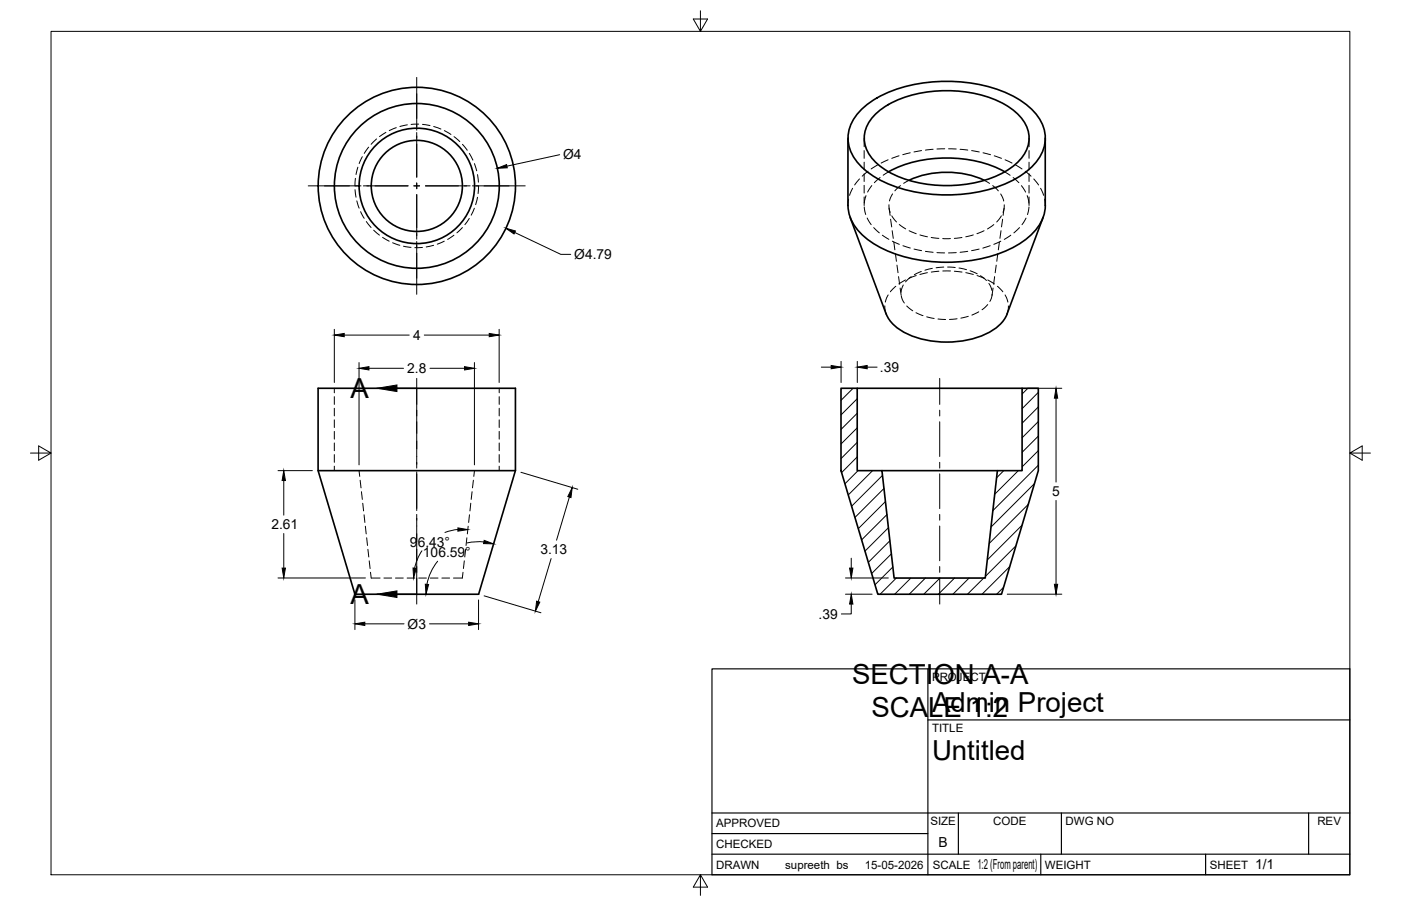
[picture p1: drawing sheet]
<svg xmlns="http://www.w3.org/2000/svg" width="432mm" height="279mm" viewBox="0 0 432 279" stroke-linecap="round" stroke-linejoin="round" font-family="sans-serif">
<!-- layer: Hidden -->
<g fill="none" stroke="#000" stroke-width=".31">
<path d="M122.1 39.4l-2.1 .9M125.5 38.5l-2.2 .5M129 38.3l-2.3 .1M130.2 38.4l2.3 .3M133.7 39l2.2 .8M109.4 58.5l.3 2.3M109.5 55l-.1 2.3M110.3 51.6l-.6 2.2M111.7 48.3l-1 2.1M113.6 45.4l-1.3 1.9M116.1 42.9l-1.7 1.6M118.9 40.8l-1.9 1.3"/>
<path d="M136.9 40.3l2.1 1.2M139.9 42.1l1.8 1.6M142.5 44.5l1.5 1.8M144.7 47.3l1.1 2.1M146.2 50.5l.7 2.2M147.2 53.8l.2 2.4M147.5 57.3l-.2 2.4M262.8 58.1l-.9 2.1M264.9 55.2l-1.5 1.8M266.3 42.6v2.7M266.3 46.4v2.4M266.3 50v2.4"/>
<path d="M266.3 53.6v2.4M266.3 57.2v2.3M267.5 52.8l-1.8 1.5M268.7 57.2l-1.3 2M270.5 50.8l-2 1.3M271.3 54.8l-1.8 1.5M273.7 49.3l-2.1 1M273.9 53l-1.7 1M275.1 59.8l-.9 2.2M277.1 48l-2.3 .8M277.5 57.2l-1.7 1.6M280.1 55.6l-1.6 .9"/>
<path d="M280.5 47.1l-2.3 .6M284 46.4l-2.3 .5M287.6 46l-2.4 .3M291.2 45.9l-2.4 .1M292.4 45.9l2.3 .1M295.9 46l2.4 .3M299.5 46.4l2.3 .5M303 47.1l2.3 .6M303.4 55.6l1.6 1M306 57.2l1.7 1.7M306.4 48l2.3 .8M308.4 59.8l1 2.2"/>
<path d="M309.6 53l1.7 1.1M309.8 49.3l2.1 1M312.3 54.8l1.7 1.5M313 50.8l2 1.3M314.8 57.3l1.3 1.9M316 52.8l1.8 1.5M317.2 42.6v2.7M317.2 46.4v2.4M317.2 50v2.4M317.2 53.6v2.4M317.2 57.2v2.3M318.6 55.2l1.5 1.8"/>
<path d="M320.7 58.1l.9 2.1M110 62l.7 2.2M111.1 65.3l1.1 2M112.9 68.3l1.5 1.8M115.2 71l1.7 1.5M117.9 73.2l2.1 1.2M121 74.9l2.2 .7M124.4 75.9l2.3 .4M130.2 76.3l-2.4 .1M133.6 75.6l-2.2 .6M136.9 74.4l-2.1 .9M139.9 72.5l-1.9 1.3"/>
<path d="M142.5 70.2l-1.7 1.6M144.6 67.4l-1.3 1.9M146.2 64.2l-1 2.2M147.2 60.8l-.6 2.3M261.6 61.4l-.3 2M266.3 60.7v2.7M266.4 63.8l.4 2.3M266.9 60.3l-.5 2.3M267.3 67.2l1.2 2.1M269.3 70.2l1.7 1.6M271.9 72.5l2.1 1.3M274 63.1l.4 2.4"/>
<path d="M274 64.2l.3 2.2M274.5 67.6l.3 2.4M274.8 66.6l1.5 1.9M275 71.1l.3 2.4M275 74.4l2.2 1M275.5 74.7l.3 2.3M276 78.2l.3 2.4M277.2 69.2l1.9 1.4M278.3 75.8l2.3 .7M280.2 71.2l2.2 .9M281.7 76.8l2.3 .5M283.5 72.5l2.3 .5"/>
<path d="M285.2 77.5l2.4 .3M287 73.2l2.4 .3M288.8 77.9l2.3 .1M290.6 73.6h2.3M294.7 77.9l-2.4 .1M296.5 73.2l-2.4 .3M298.3 77.5l-2.4 .3M300 72.5l-2.3 .5M301.8 76.8l-2.4 .5M303.3 71.2l-2.2 .9M305.2 75.8l-2.3 .7M306.3 69.3l-1.9 1.3"/>
<path d="M307.5 78.2l-.3 2.4M308 74.7l-.3 2.3M308.5 74.4l-2.2 1M308.5 71.1l-.3 2.4M308.6 66.6l-1.4 1.9M309 67.6l-.3 2.4M309.5 64.2l-.3 2.2M309.5 63.2l-.4 2.3M311.5 72.5l-2 1.3M314.2 70.2l-1.7 1.6M316.2 67.3l-1.2 2M316.6 60.3l.5 2.4"/>
<path d="M317.1 63.8l-.4 2.4M317.2 60.7v2.7M322 61.4l.2 2M272.7 94.3l.4 2.5M273.7 91l-.8 2.2M276.1 88.3l-1.7 1.7M276.5 81.8l.3 2.3M276.9 85.3l.4 2.4M277.4 88.8l.3 2.3M277.8 91.3l.9 2.2M278.4 87.9l-.7 2.2M279.1 86.3l-2.1 1.3"/>
<path d="M279.5 94.4l1.8 1.4M280.8 85.3l-1.7 1.6M282.3 96.4l2.2 .9M282.4 85l-2.3 .8M284 83.7l-2.2 1M285.6 97.7l2.3 .5M285.8 84.1l-2.3 .5M287.4 82.8l-2.3 .5M289.1 98.4l2.3 .1M289.4 83.7l-2.4 .2M290.6 83.6h2.3M290.9 82.4l-2.4 .2"/>
<path d="M292.1 82.4l2.3 .1M294.1 83.7l2.4 .2M295 98.3l-2.4 .2M295.6 82.7l2.3 .5M297.7 84.1l2.3 .5M298.4 97.6l-2.3 .5M299 83.5l2.2 .9M301.1 85l2.3 .8M301.7 96.2l-2.1 1M302.2 85l1.8 1.5M304.4 93.9l-1.7 1.6M304.4 86.3l2.1 1.3"/>
<path d="M304.8 87.4l.9 2.2M305.8 90.7l-.7 2.3M306.1 88.8l-.3 2.3M306.6 85.3l-.4 2.4M307 81.8l-.3 2.3M307.4 88.3l1.7 1.7M309.8 91l.8 2.2M310.8 94.3l-.4 2.5M103 119.7v1.4M153.9 119.7v1.4M103 122.3v2.4M103 125.9v2.4"/>
<path d="M103 129.5v2.3M103 133v2.4M103 136.6v2.4M153.9 122.3v2.4M153.9 125.9v2.4M153.9 129.5v2.3M153.9 133v2.4M153.9 136.6v2.4M103 140.2v2.4M103 143.8v1.3M110.7 145.1l.2 1.8M111 148.1l.3 2.4"/>
<path d="M111.4 151.6l.3 2.4M111.8 155.2l.3 2.4M112.2 158.8l.3 2.3M144.7 158.8l-.3 2.3M145.1 155.2l-.3 2.4M145.5 151.6l-.3 2.4M145.9 148.1l-.3 2.4M146.2 145.1l-.2 1.8M153.9 140.2v2.4M153.9 143.8v1.3M112.6 162.3l.3 2.4M113 165.8l.3 2.4"/>
<path d="M113.4 169.4l.3 2.4M113.8 173l.3 2.3M114.2 176.5l.2 1.8h2.7M118.3 178.3h2.4M121.9 178.3h2.4M125.5 178.3h2.3M129.1 178.3h2.3M132.6 178.3h2.4M136.2 178.3h2.4M142.7 176.5l-.2 1.8h-2.7M143.1 173l-.3 2.3M143.5 169.4l-.3 2.4"/>
<path d="M143.9 165.8l-.3 2.4M144.3 162.3l-.3 2.4"/>
</g>
<!-- layer: Visible -->
<g fill="none" stroke="#000" stroke-width=".51">
<path d="M265.5 33.7a35.1 35.1 0 0 1 20.7-8.3 44.9 44.9 0 0 1 28.8 5.9 14 14 0 0 1 7.2 12 14.5 14.5 0 0 1-7.2 10.6 45.3 45.3 0 0 1-30.9 5.6 34.2 34.2 0 0 1-18.6-8 11.5 11.5 0 0 1 0-17.8zM269.7 35.4a29.9 29.9 0 0 1 19-7.3 36.8 36.8 0 0 1 22.6 5.1 11.4 11.4 0 0 1 5.8 10.6 13.4 13.4 0 0 1-7.4 9.1 39.8 39.8 0 0 1-35.9 0 12.9 12.9 0 0 1-7.4-10.3 10.3 10.3 0 0 1 3.3-7.2zM261.3 42.6l.1 20.8a13.4 13.4 0 0 0 5.8 10.3 41.5 41.5 0 0 0 27.1 7.1 37.7 37.7 0 0 0 23.3-8.2 12.9 12.9 0 0 0 4.6-9.2v-20.8M273.9 53a39.8 39.8 0 0 1 35.8 0M280.2 55.6a28.4 28.4 0 0 1 23.2 0M262 67.1l11.1 29.7a14.6 14.6 0 0 0 10.3 7.6 29.3 29.3 0 0 0 23.3-3.1 10.4 10.4 0 0 0 3.7-4.5M321.5 67.1l-11.1 29.7M98 119.7h60.9v25.4l-11.4 38.2h-38.1l-11.4-38.2zM259.2 119.7h5v25.4h7.6l3.8 33.2h28.1l3.7-33.2h7.6v-25.4h5v25.4l-11.3 38.2h-38.1l-11.4-38.2zM264.2 119.7h50.8M98 145.1h60.9M271.8 145.1h35.6"/>
<circle cx="128.5" cy="57.3" r="14"/>
<circle cx="128.5" cy="57.3" r="17.8"/>
<circle cx="128.5" cy="57.3" r="25.4"/>
<circle cx="128.5" cy="57.3" r="30.4"/>
</g>
<!-- layer: Border -->
<path d="M15.7 9.7h400.3v260.1h-400.3zM215.9 3.3v6.4l-2.2-3.8h4.4l-2.2 3.8M9.4 139.7h6.3l-3.8-2.2v4.4l3.8-2.2M416 139.7l3.8 2.2v-4.4l-3.8 2.2h6.4M215.9 269.8l2.2 3.8h-4.4l2.2-3.8v6.3" fill="none" stroke="#000" stroke-width=".31"/>
<!-- layer: Titleblock -->
<path d="M219.4 206.3h196.6v63.5h-196.6zM286 206.3v63.5M286 222h130M219.4 257.1h66.6M219.4 250.7h196.6M295.4 250.7v12.7M327.1 250.7v12.7M403.3 250.7v12.7M219.4 263.4h196.6M320.8 263.4v6.4M371.6 263.4v6.4" fill="none" stroke="#000" stroke-width=".36"/>
<!-- layer: Smart Centers -->
<g fill="none" stroke="#000" stroke-width=".31">
<path d="M128.4 23.9v16.3M95 57.3h16.3M112 57.3h13.8M127.6 57.3h1.7M128.4 40.9v13.7M128.4 56.4v1.8M131.1 57.3h13.8M145.6 57.3h16.3M128.4 60v13.8M128.4 74.5v16.3M128.4 116.7v8M289.6 116.7v8"/>
<path d="M128.4 126.5v1.8M128.4 130.1v10.7M289.6 126.5v1.8M289.6 130.1v10.7M128.4 142.6v1.8M128.4 146.1v10.7M128.4 158.6v1.8M289.6 142.6v1.8M289.6 146.1v10.7M289.6 158.6v1.8M128.4 162.2v10.7M128.4 174.7v1.8"/>
<path d="M128.4 178.3v8M289.6 162.2v10.7M289.6 174.7v1.8M289.6 178.3v8"/>
</g>
<!-- layer: Hatching -->
<g fill="none" stroke="#000" stroke-width=".31">
<path d="M262.9 119.7l-3.7 3.7M316.8 119.7l-1.8 1.8M264.2 122.9l-5 5M264.2 127.4l-5 5M264.2 131.9l-5 5M264.2 136.4l-5 5M320 121l-5 5M320 125.5l-5 5M320 130l-5 5M320 134.5l-5 5M320 139l-5 5M264.2 140.9l-4.8 4.8"/>
<path d="M264.5 145.1l-4.1 4.1M268.9 145.1l-7.4 7.5M272 146.6l-9.5 9.5M272.5 150.6l-9 9M272.9 154.6l-8.4 8.4M273.4 158.7l-7.8 7.8M309.4 145.1l-2.3 2.3M313.9 145.1l-7.3 7.3M316.9 155.5l-12 12.1M318.8 149.1l-13.4 13.4M320 143.5l-14 14M273.8 162.7l-7.2 7.2"/>
<path d="M274.3 166.8l-6.6 6.6M274.7 170.8l-6 6M275.2 174.8l-5.5 5.5M276.3 178.2l-5 5M280.8 178.2l-5 5M285.2 178.2l-5 5M289.7 178.2l-5 5M294.2 178.2l-5 5M298.7 178.2l-5 5M303.2 178.2l-5 5M311.2 174.7l-8.5 8.5M313.1 168.3l-9.4 9.4"/>
<path d="M315 161.9l-10.7 10.8M309.3 181.1l-2.1 2.1"/>
</g>
<!-- layer: Section Lines -->
<path d="M122.3 119.7h6.1v13.9M128.4 136v2.4M128.4 140.8v2.4M128.4 145.5v12M128.4 159.8v2.4M128.4 164.6v2.4M128.4 169.4v13.8h-6.1" fill="none" stroke="#000" stroke-width=".31"/>
<path d="M116.2 119.7l6.1-1v2.1zM116.2 183.2l6.1-1v2.1z" fill="#000" stroke="#000" stroke-width=".31"/>
<!-- layer: FD_Dimensions -->
<g fill="none" stroke="#000" stroke-width=".31">
<path d="M172.5 47.7l-16.3 3.5M158.6 71.7l14.2 6.7h3.1M103 101.6v16.4M106.1 103.3h20M110.7 111.8v31.6M113.7 113.6h10.7M130.8 103.3h20M132.5 113.6h10.7M146.2 111.8v31.6M153.8 101.6v16.4M253.1 113.2h3.1M259.2 111.4v6.6"/>
<path d="M264.2 111.4v6.6M267.3 113.2h3M316.8 119.7h10.5M325.5 122.8v25.9M85.7 145.1h10.6M87.5 148.2v10.7M160.5 145.6l17.6 5.3M175.5 153.3l-4 13.3M325.5 154.3v25.9M85.7 178.2h26.9M87.5 164.5v10.7M130 169.9a15 15 0 0 0-2.2 5.3"/>
<path d="M134.9 173.1a16.2 16.2 0 0 0-3.3 7.1M141.1 163.3l-4 .9M149.1 167.1h-2.9l-2.2 .3M169.9 172.3l-4 13.2M260.6 178.2h13.2M262.4 172.1v3.1M109.4 185v9.2M112.4 192.4h12.1M132.4 192.4h12M147.5 185v9.2M149.2 183.7l17.5 5.3M260.6 183.2h8.2"/>
<path d="M262.4 186.3v3h-3.1M310.5 183.2h16.8"/>
</g>
<g fill="#000" stroke="#000" stroke-width=".31">
<path d="M153.3 51.9l2.8-1.1 .2 1zM155.9 70.4l3 .8-.5 1zM103 103.3l3.1-.5v1zM110.7 113.6l3-.5v1zM143.2 113.1l3 .5-3 .5zM150.8 102.8l3 .5-3 .5zM256.2 112.7l3 .5-3 .5zM264.2 113.2l3.1-.5v1zM325.5 119.7l.5 3.1h-1zM87.5 145.1l.5 3.1h-1zM176.4 150.4l-.4 3-1-.3zM87 175.2h1l-.5 3z"/>
<path d="M127.3 175.2l1 .1-.8 2.9zM141.1 162.8l3.1 .5-3.1 .5zM149.2 166.6l2.9 1.1-3.1-.1zM261.9 175.2h1l-.5 3zM109.4 192.4l3-.5v1zM131.1 180.2l1 .1-.8 2.9zM144.4 191.9l3.1 .5-3.1 .5zM165.4 185.4l1 .3-1.4 2.8zM262.4 183.2l.5 3.1h-1zM325 180.2h1l-.5 3z"/>
</g>
<g font-size="8.5">
<text x="108" y="122.8">A</text>
<text x="108" y="186.3">A</text>
<text x="262.6" y="211">SECTION A-A</text>
<text x="268.6" y="221.3">SCALE 1:2</text>
<text x="287.3" y="219.5">Admin Project</text>
<text x="287.3" y="234.5">Untitled</text>
</g>
<g font-size="4.3">
<text x="173.6" y="49.2">Ø4</text>
<text x="177" y="79.9">Ø4.79</text>
<text x="127.3" y="104.9">4</text>
<text x="125.5" y="115.1">2.8</text>
<text x="271.2" y="114.7">.39</text>
<text x="324.3" y="153">5</text>
<text x="83.7" y="163.2">2.61</text>
<text x="126.4" y="168.6">96.43°</text>
<text x="130.4" y="171.8">106.59°</text>
<text x="166.6" y="170.9">3.13</text>
<text x="252.3" y="190.8">.39</text>
<text x="125.6" y="193.8">Ø3</text>
<text x="289.3" y="261.2">B</text>
<text x="301.2" y="268.1">1:2 (From parent)</text>
<text x="386.8" y="268.1">1/1</text>
</g>
<g font-size="3.5">
<text x="287.3" y="210.1">PROJECT</text>
<text x="287.3" y="225.8">TITLE</text>
<text x="220.7" y="255.2">APPROVED</text>
<text x="286.7" y="254.5">SIZE</text>
<text x="306.1" y="254.5">CODE</text>
<text x="328.4" y="254.5">DWG NO</text>
<text x="406" y="254.5">REV</text>
<text x="220.7" y="261.5">CHECKED</text>
<text x="220.7" y="267.9">DRAWN</text>
<text x="242" y="267.9">supreeth bs</text>
<text x="266.6" y="267.9">15-05-2026</text>
<text x="287.5" y="267.9">SCALE</text>
<text x="322.1" y="267.9">WEIGHT</text>
<text x="372.9" y="267.9">SHEET</text>
</g>
</svg>
